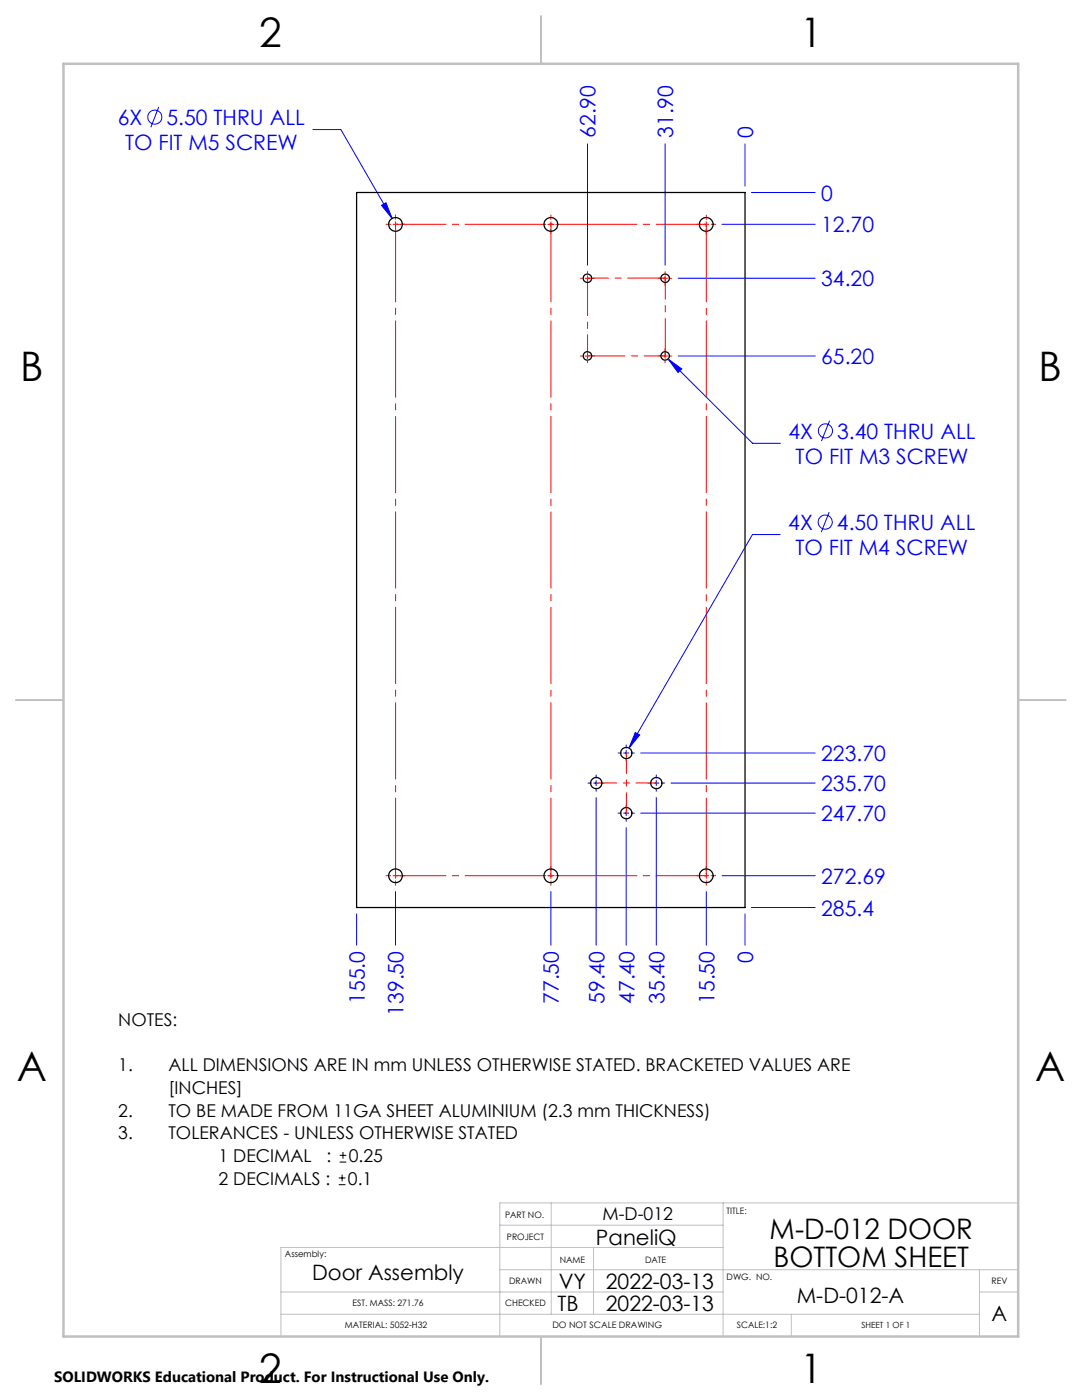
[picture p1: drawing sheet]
<svg xmlns="http://www.w3.org/2000/svg" width="216mm" height="279mm" viewBox="0 0 216 279" stroke-linecap="round" stroke-linejoin="round" font-family="sans-serif">
<g fill="none" stroke="#00f" stroke-width=".2">
<path d="M31.7 21.3l-1.6 4.1M62.4 25.9h5.6l10.2 17.7M117.2 28.7v24.2M132.7 28.7v24.2M148.7 28.7v8.4M149.9 38.4h12.8M76.1 41l.9-.5 1.2 3.1zM135.3 55.5h27.4M144.1 44.8h18.6M133.3 71.6l2.7 2-.7 .7zM133.3 71.6l16.9 16.9h5.5M135.3 71h27.4"/>
<path d="M165.5 84l-1.6 4M155.7 106.7h-5.6l-24.6 42.6M165.5 102.2l-1.6 4M117.3 156.3h.7M118.5 156.3h1M119 159.2v29.4M119 154.7v.6M119 155.8v1M119 157.3v.6M120 156.3h.6M123.3 150.3h.7M124.5 150.3h1"/>
<path d="M125 148.7v.6M125 149.8v1M125 151.3v.6M126 150.3h.6M126.8 146.2l.8 .5-2.1 2.6zM127.8 150.3h34.9M129.3 156.3h.7M130.5 156.3h1M131 159.2v29.4M131 154.7v.6M131 155.8v1M131 157.3v.6"/>
<path d="M132 156.3h.6M133.9 156.3h28.8M78.9 177.9v10.7M109.9 177.9v10.7M123.3 162.3h.7M124.5 162.3h1M125 165.2v23.4M125 160.7v.6M125 161.8v1M125 163.3v.6M126 162.3h.6M127.8 162.3h34.9"/>
<path d="M140.9 177.9v10.7M144.1 174.8h18.6M71.2 182.4v6.2M148.7 182.4v6.2M149.9 181.1h12.8"/>
<circle cx="30.9" cy="23.4" r="1.41"/>
<circle cx="164.7" cy="86" r="1.42"/>
<circle cx="164.7" cy="104.2" r="1.42"/>
</g>
<path d="M67.6 236.4h1.3M67.6 235.1h1.3M67.8 231.9h1.3M67.8 230.6h1.3M68.3 234.4v1.4M68.4 229.9v1.3" fill="none" stroke="#000" stroke-width=".2"/>
<g fill="none" stroke="#f00" stroke-width=".2">
<path d="M77 44.8h.9M78.4 44.8h1M78.9 42.9v.9M78.9 44.3v1M78.9 45.8v.9M79.9 44.8h.9M108.1 44.8h.8M109.4 44.8h1M109.9 42.9v.9M109.9 44.3v1M109.9 45.8v.9M110.9 44.8h.9"/>
<path d="M115.9 55.5h.3M116.7 55.5h1M117.2 54.2v.3M117.2 55v1M117.2 56.5v.4M118.2 55.5h.4M131.4 55.5h.3M132.2 55.5h1M132.7 54.2v.3M132.7 55v1M132.7 56.5v.4M133.7 55.5h.4"/>
<path d="M139 44.8h.9M140.4 44.8h1M140.9 42.9v.9M140.9 44.3v1M140.9 45.8v.9M141.9 44.8h.9M115.9 71h.3M116.7 71h1M117.2 69.7v.3M117.2 70.5v1M117.2 72v.4M118.2 71h.4"/>
<path d="M131.4 71h.3M132.2 71h1M132.7 69.7v.3M132.7 70.5v1M132.7 72v.4M133.7 71h.4M77 174.8h.9M78.4 174.8h1M78.9 172.9v.9M78.9 174.3v1M78.9 175.8v.9M79.9 174.8h.9"/>
<path d="M108.1 174.8h.8M109.4 174.8h1M109.9 172.9v.9M109.9 174.3v1M109.9 175.8v.9M110.9 174.8h.9M139 174.8h.9M140.4 174.8h1M140.9 172.9v.9M140.9 174.3v1M140.9 175.8v.9M141.9 174.8h.9"/>
</g>
<path d="M117.2 55.5v15.5M132.7 71v-15.5" fill="none" stroke="#f00" stroke-width=".2" stroke-dasharray="15.2 1.3 1.3 1.3" stroke-dashoffset="7.7"/>
<path d="M132.7 55.5h-15.5M117.2 71h15.5" fill="none" stroke="#f00" stroke-width=".2" stroke-dasharray="15.2 1.3 1.3 1.3" stroke-dashoffset="7.8"/>
<path d="M140.9 44.8h-62M140.9 174.8h-62" fill="none" stroke="#f00" stroke-width=".2" stroke-dasharray="15.2 1.3 1.3 1.3" stroke-dashoffset="5.2"/>
<path d="M119 156.3h12M125 162.3v-12" fill="none" stroke="#f00" stroke-width=".2" stroke-dasharray="15.2 1.3 1.3 1.3" stroke-dashoffset="11.1"/>
<path d="M78.9 174.8v-130M109.9 174.8v-130M140.9 174.8v-130" fill="none" stroke="#f00" stroke-width=".2" stroke-dasharray="15.2 1.3 1.3 1.3" stroke-dashoffset="-.2"/>
<path d="M56.1 257.8h88.2M99.7 253.4h103.5M99.7 244.5h44.6M110 240.1v22.2M118.4 249v13.3M144.3 240.1v26.6M144.3 249h-88.2v17.7M195.4 253.4v13.3M195.4 257.8h7.8M203.2 240.1h-103.5v26.6M56.1 262.3h139.3M157.9 262.3v4.4" fill="none" stroke="#c0c0c0" stroke-width=".2"/>
<path d="M108 3.2v9.5M3.1 139.7h9.6M203.2 139.7h9.5M108 266.7v9.6" fill="none" stroke="#c0c0c0" stroke-width=".25"/>
<path d="M12.7 12.7h190.5v254h-190.5z" fill="none" stroke="#c0c0c0" stroke-width=".5"/>
<path d="M126.8 146.2l-1.3 3.1 2.1-2.6zM133.3 71.6l2 2.7 .7-.7zM76.1 41l2.1 2.6-1.2-3.1z" fill="#00f"/>
<g fill="none" stroke="#000" stroke-width=".25">
<path d="M71.2 38.4h77.5v142.7h-77.5z"/>
<circle cx="78.9" cy="44.8" r="1.37"/>
<circle cx="109.9" cy="44.8" r="1.38"/>
<circle cx="117.2" cy="55.5" r=".85"/>
<circle cx="132.7" cy="55.5" r=".84"/>
<circle cx="140.9" cy="44.8" r="1.38"/>
<circle cx="117.2" cy="71" r=".86"/>
<circle cx="132.7" cy="71" r=".85"/>
<circle cx="119" cy="156.3" r="1.12"/>
<circle cx="125" cy="150.3" r="1.11"/>
<circle cx="131" cy="156.3" r="1.12"/>
<circle cx="78.9" cy="174.8" r="1.37"/>
<circle cx="109.9" cy="174.8" r="1.38"/>
<circle cx="125" cy="162.3" r="1.12"/>
<circle cx="140.9" cy="174.8" r="1.38"/>
</g>
<g font-size="8.1">
<text x="51.7" y="9.3">2</text>
<text x="159.7" y="9.3">1</text>
<text x="4" y="76">B</text>
<text x="207.2" y="76">B</text>
<text x="3.3" y="215.7">A</text>
<text x="206.5" y="215.7">A</text>
<text x="51.7" y="276">2</text>
<text x="159.7" y="276">1</text>
</g>
<g font-size="5.6">
<text x="153.6" y="247.3">M-D-012 DOOR</text>
<text x="154.4" y="252.9">BOTTOM SHEET</text>
</g>
<g font-size="4.2" fill="#00f">
<text x="23.5" y="24.9">6X</text>
<text x="24.9" y="30">TO FIT M5 SCREW</text>
<text x="33.2" y="24.9">5.50 THRU ALL</text>
<text x="118.8" y="27.5" transform="rotate(-90 118.8 27.5)">62.90</text>
<text x="134.3" y="27.5" transform="rotate(-90 134.3 27.5)">31.90</text>
<text x="150.3" y="27.5" transform="rotate(-90 150.3 27.5)">0</text>
<text x="163.9" y="40">0</text>
<text x="163.9" y="46.4">12.70</text>
<text x="163.9" y="57.1">34.20</text>
<text x="163.9" y="72.6">65.20</text>
<text x="157.3" y="87.5">4X</text>
<text x="167.1" y="87.5">3.40 THRU ALL</text>
<text x="158.8" y="92.6">TO FIT M3 SCREW</text>
<text x="157.3" y="105.7">4X</text>
<text x="167" y="105.7">4.50 THRU ALL</text>
<text x="158.7" y="110.8">TO FIT M4 SCREW</text>
<text x="163.9" y="151.9">223.70</text>
<text x="163.9" y="157.9">235.70</text>
<text x="163.9" y="163.9">247.70</text>
<text x="163.9" y="176.4">272.69</text>
<text x="163.9" y="182.7">285.4</text>
<text x="150.3" y="192.1" transform="rotate(-90 150.3 192.1)">0</text>
<text x="72.8" y="200.4" transform="rotate(-90 72.8 200.4)">155.0</text>
<text x="80.5" y="202.7" transform="rotate(-90 80.5 202.7)">139.50</text>
<text x="111.5" y="200.4" transform="rotate(-90 111.5 200.4)">77.50</text>
<text x="120.6" y="200.4" transform="rotate(-90 120.6 200.4)">59.40</text>
<text x="126.6" y="200.4" transform="rotate(-90 126.6 200.4)">47.40</text>
<text x="132.6" y="200.4" transform="rotate(-90 132.6 200.4)">35.40</text>
<text x="142.5" y="200.4" transform="rotate(-90 142.5 200.4)">15.50</text>
</g>
<g font-size="4.2">
<text x="118.9" y="248.4">PaneliQ</text>
<text x="62.3" y="255.4">Door Assembly</text>
<text x="111.5" y="257.3">VY</text>
<text x="120.9" y="257.3">2022-03-13</text>
<text x="111.2" y="261.7">TB</text>
<text x="120.9" y="261.7">2022-03-13</text>
<text x="159" y="260">M-D-012-A</text>
<text x="197.9" y="263.6">A</text>
</g>
<g font-size="3.5">
<text x="23.6" y="204.7">NOTES:</text>
<text x="23.6" y="213.8">1.</text>
<text x="33.6" y="213.8">ALL DIMENSIONS ARE IN mm UNLESS OTHERWISE STATED. BRACKETED VALUES ARE</text>
<text x="33.6" y="218.3">[INCHES]</text>
<text x="23.6" y="222.8">2.</text>
<text x="23.6" y="227.4">3.</text>
<text x="33.6" y="222.8">TO BE MADE FROM 11GA SHEET ALUMINIUM (2.3 mm THICKNESS)</text>
<text x="33.6" y="227.4">TOLERANCES - UNLESS OTHERWISE STATED</text>
<text x="43.6" y="231.9">1 DECIMAL</text>
<text x="65.1" y="231.9">:</text>
<text x="69.6" y="231.9">0.25</text>
<text x="43.6" y="236.4">2 DECIMALS :</text>
<text x="69.4" y="236.4">0.1</text>
<text x="120.2" y="243.5">M-D-012</text>
</g>
<text font-size="3" x="10.8" y="275.7">SOLIDWORKS Educational Product. For Instructional Use Only.</text>
<g font-size="1.8">
<text x="100.8" y="243.2">PART NO.</text>
<text x="145" y="242.3">TITLE:</text>
<text x="56.9" y="250.8">Assembly:</text>
<text x="101.1" y="247.4">PROJECT</text>
<text x="111.7" y="252">NAME</text>
<text x="128.7" y="252">DATE</text>
<text x="101.6" y="256.2">DRAWN</text>
<text x="145" y="255.4">DWG. NO.</text>
<text x="197.8" y="256.2">REV</text>
<text x="70.3" y="260.7">EST. MASS: 271.76</text>
<text x="100.8" y="260.7">CHECKED</text>
<text x="68.8" y="265.1">MATERIAL: 5052-H32</text>
<text x="110.2" y="265.1">DO NOT SCALE DRAWING</text>
<text x="147" y="265.1">SCALE:1:2</text>
</g>
<text font-size="1.7" x="171.9" y="265">SHEET 1 OF 1</text>
</svg>
